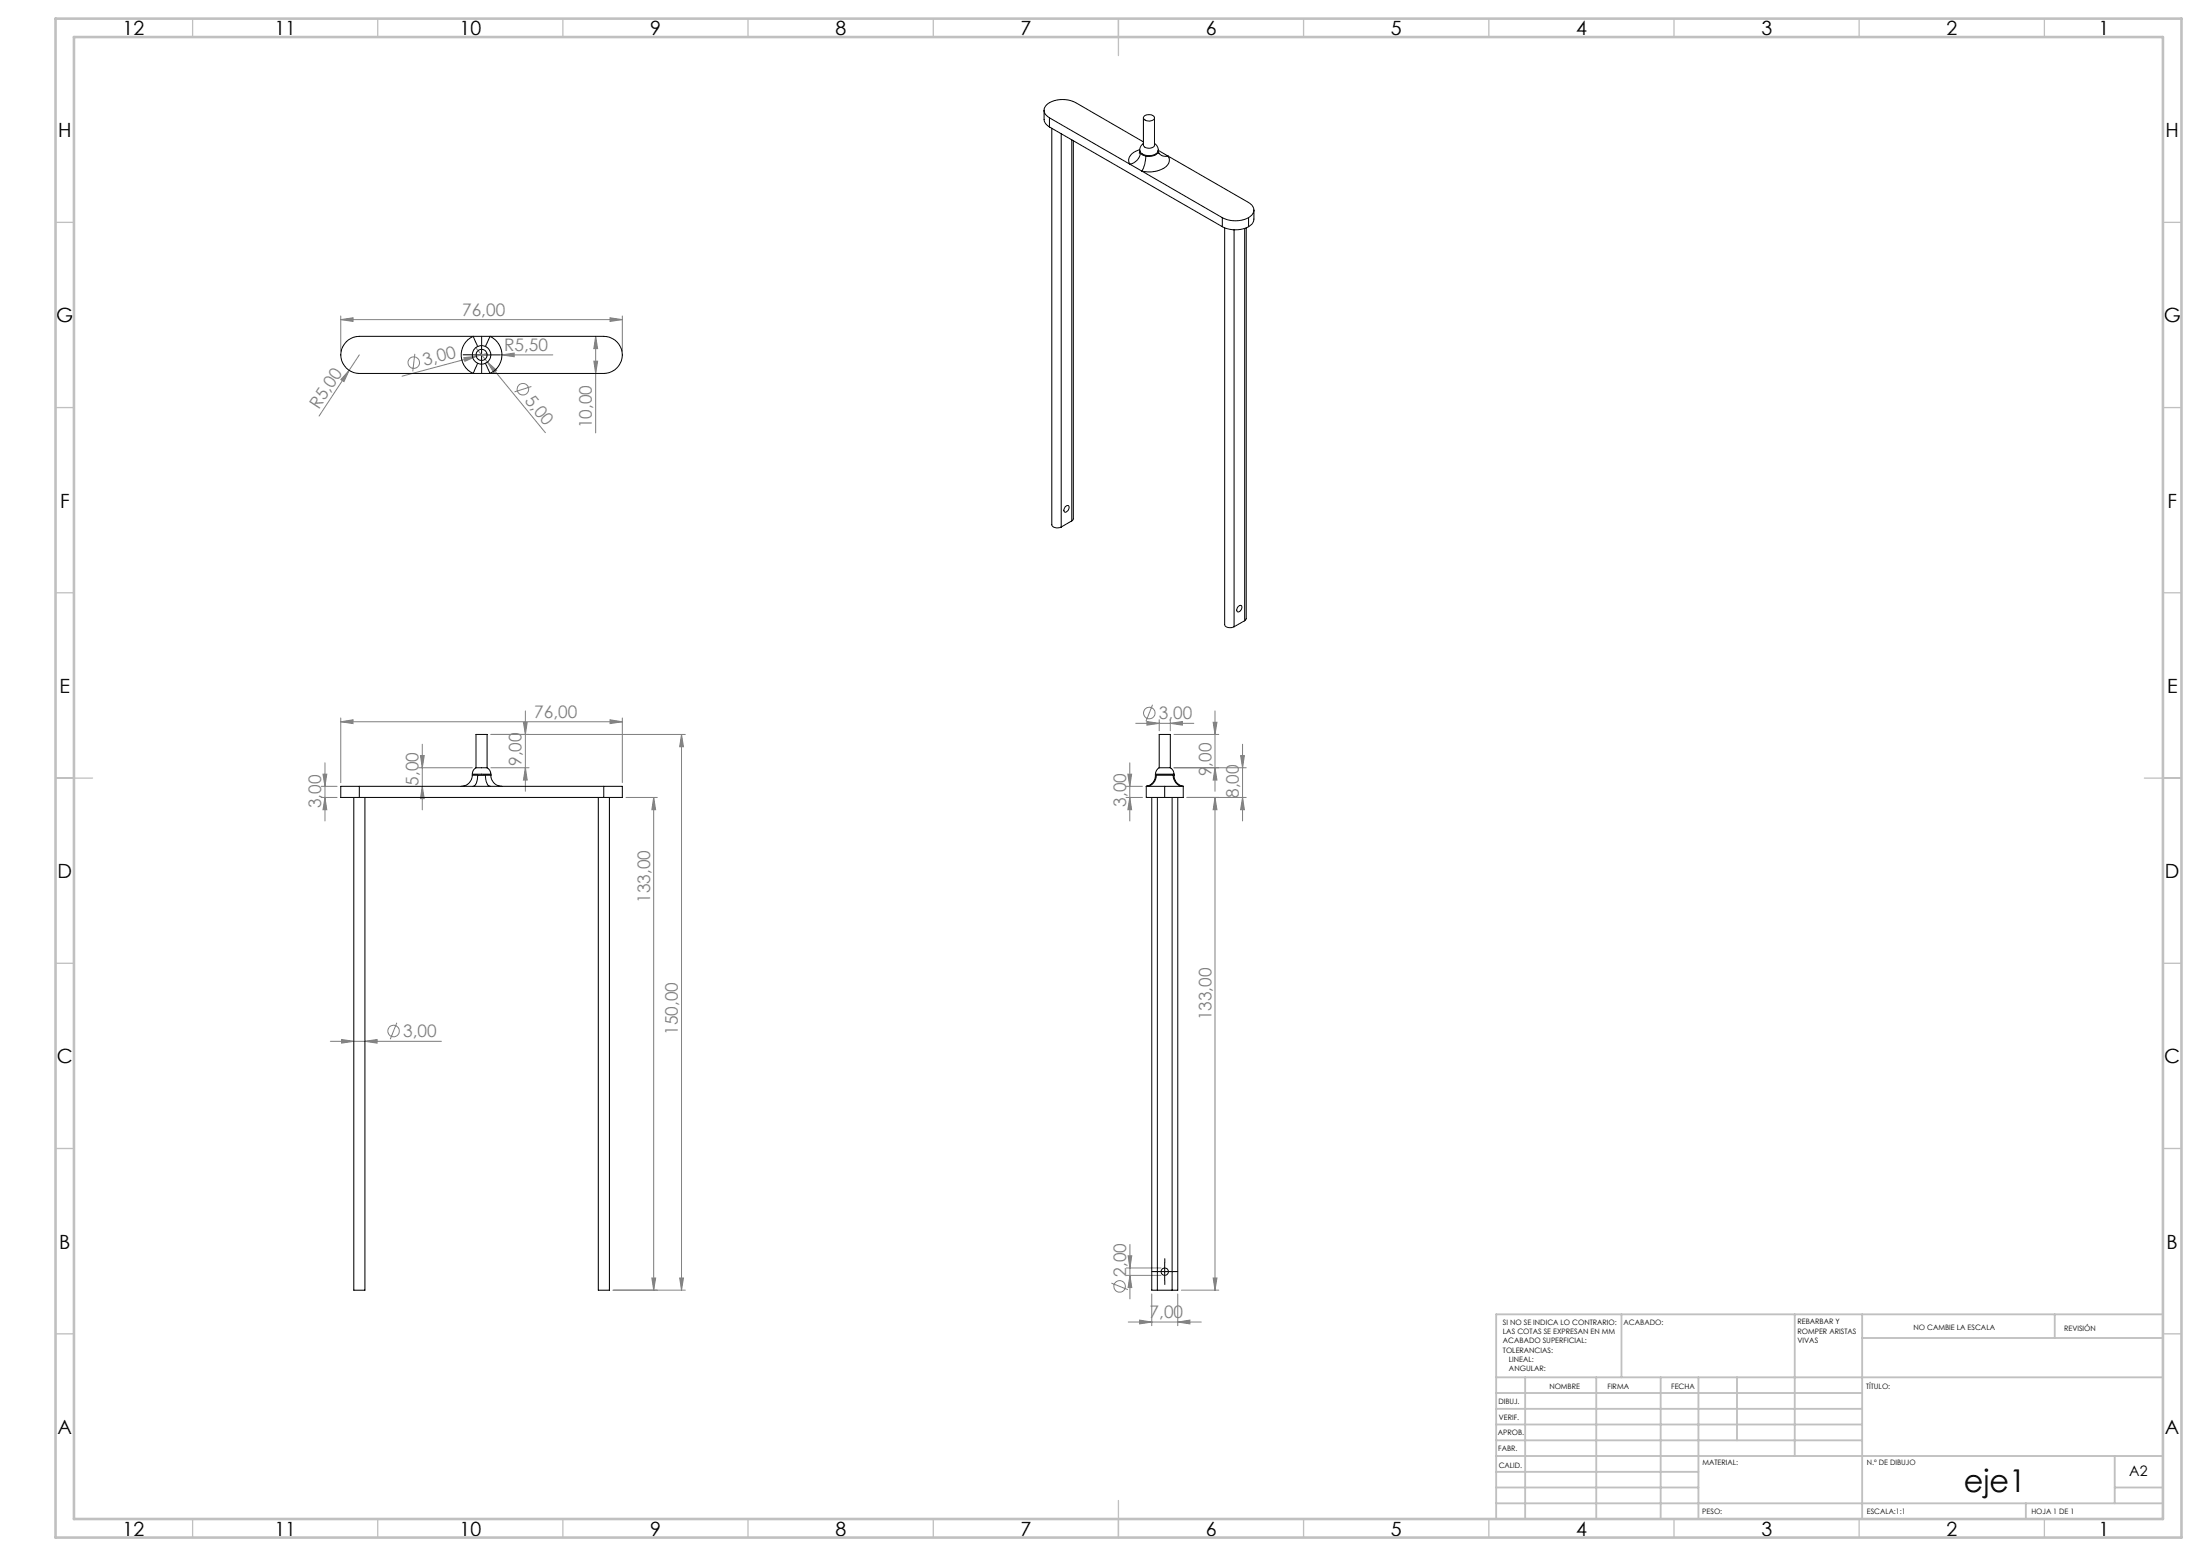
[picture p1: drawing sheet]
<svg xmlns="http://www.w3.org/2000/svg" width="594mm" height="420mm" viewBox="0 0 594 420" stroke-linecap="round" stroke-linejoin="round" font-family="sans-serif">
<g fill="none" stroke="#808080" stroke-width=".27">
<path d="M92 86.3l3.3-.5v1zM92 85.3v9.5M92 86.3h76M94.3 100l-1.4 3-.9-.5zM94.3 100l-8.2 12.3M97 95.8l-2.7 4.2M112 95.5l-.6 4.7M125.2 96.5l3.4-.3-3.1 1.3zM128.4 93.9l18.8 22.9M130 95.8h19.3M131.5 95.4l-23 6.1M131.6 97.7l2.5 2.3-.8 .6z"/>
<path d="M135.5 95.8l3.3-.5v1zM160.3 97.5h1.1l-.6 3.3zM160.8 90.8v26.1M160.8 90.8l.6 3.3h-1.1zM164.7 85.8l3.3 .5-3.3 .5zM168 85.3v9.5M143.5 104.3l-4.6 1.5M92 194.8l3.3-.5v1zM92 193.8v17.5M92 194.8h76M132.5 198.2h52.5M141.3 195h1l-.4 3.2z"/>
<path d="M141.9 191.9v21.7M164.7 194.3l3.3 .5-3.3 .5zM168 193.8v17.5M184 198.2v150M184 198.2l.5 3.4h-1zM306.6 195.2h15.7M309.7 194.8l3.3 .4-3.3 .5zM311.2 190.2l-1.8 4.5M313 194.3v3M316 195.2l3.3-.4v.9zM316 194.3v3M317 198.2h12.1"/>
<path d="M327.6 195h1l-.6 3.2zM328 191.9v21.7M86.7 215.2h4.3M86.7 212.2h4.3M87.2 209h1l-.5 3.2zM87.7 215.2l.5 3.4h-1zM87.7 205.9v15.7M113 207.2h14.5M113.5 204h1l-.5 3.2zM114 200.9v17.7M114 212.2l.5 3.4h-1zM132.5 207.2h10.3"/>
<path d="M141.9 207.2l.4 3.4h-1zM169 215.2h8.5M176.5 215.2v133M176.5 215.2l.5 3.4h-1zM304 215.2h4.5M304 212.2h4.5M304.5 209h1l-.5 3.2zM305 215.2l.5 3.4h-1zM305 205.9v15.7M317 207.2h19.5M320.5 215.2h16M328 215.2l.6 3.4h-1z"/>
<path d="M328 207.2l.6 3.4h-1zM328 215.2v133M335 204h1l-.5 3.2zM335.5 215.2l.5 3.4h-1zM335.5 200.9v20.7M107.1 276.1l-1.7 4.4M89.2 281.1h30M92.2 280.6l3.3 .5-3.3 .5zM98.5 281.1l3.3-.5v1zM304.6 339h1l-.5 3.2zM305.1 335.9v14.7M165.5 348.2h19.5"/>
<path d="M176 345h1l-.5 3.2zM183.5 345h1l-.5 3.2zM300.1 346.3l4.4 1.8M304.1 342.2h9.4M304.1 344.3h9.4M304.6 356.9h19.7M305.1 344.3l.5 3.2h-1zM307.7 356.3l3.3 .6-3.3 .4zM311 349.3v8.5M318 356.9l3.3-.6v1zM318 349.3v8.5M319 348.2h10.1"/>
<path d="M327.6 345h1l-.6 3.2z"/>
<circle cx="111.7" cy="97.9" r="1.55"/>
<circle cx="141.2" cy="105.1" r="1.56"/>
<circle cx="310.3" cy="192.5" r="1.56"/>
<circle cx="106.3" cy="278.3" r="1.56"/>
<circle cx="302.3" cy="347.2" r="1.56"/>
</g>
<path d="M127.5 95.8h-2.5M130 93.3v-2.5M130 98.3v2.5M132.5 95.8h2.5M312 343.2h-1M314.5 340.7v-1M314.5 345.7v1M317 343.2h1" fill="none" stroke="#000" stroke-width=".27" stroke-dasharray="15.2 1.3 1.3 1.3"/>
<path d="M127.5 95.8h5M130 93.3v5M312 343.2h5M314.5 340.8v4.9" fill="none" stroke="#000" stroke-width=".27"/>
<g fill="none" stroke="#c0c0c0" stroke-width=".35">
<path d="M52 5v5M102 5v5M152 5v5M202 5v5M252 5v5M302 5v10M352 5v5M402 5v5M452 5v5M502 5v5M552 5v5M15 60h5"/>
<path d="M584 60h5M15 110h5M584 110h5M15 160h5M584 160h5M15 210h10M579 210h10M15 260h5M584 260h5M15 310h5M584 310h5M15 360h5"/>
<path d="M584 360h5M52 410v5M102 410v5M152 410v5M202 410v5M252 410v5M302 405v10M352 410v5M402 410v5M452 410v5M502 410v5M552 410v5"/>
</g>
<g fill="none" stroke="#c0c0c0" stroke-width=".5">
<path d="M437.8 354.8v17M484.6 354.8v38.2M502.8 354.8v55.2M554.8 354.8v6.4M584 354.8h-180v55.2M404 371.8h180M404 376h98.8M411.8 371.8v38.2M431 371.8v38.2M448.4 371.8v38.2M458.6 371.8v38.2M469 371.8v17"/>
<path d="M502.8 361.2h81.2M404 388.8h98.8M404 384.5h98.8M404 380.3h98.8M404 397.3h54.6M404 393h180M571 393v12.8M404 405.8h180M404 401.5h54.6M547 405.8v4.2M571 401.5h13"/>
</g>
<path d="M15 5h574v410h-574zM20 10h564v400h-564z" fill="none" stroke="#c0c0c0" stroke-width=".7"/>
<g fill="#808080">
<path d="M125.2 96.5l3.4-.3-3.1 1.3z"/>
<path d="M94.3 100l-1.4 3-.9-.5z"/>
<path d="M131.6 97.7l2.5 2.3-.8 .6z"/>
<path d="M135.5 95.8l3.3-.5v1z"/>
<path d="M92 194.8l3.3-.5v1zM164.7 194.3l3.3 .5-3.3 .5zM92.2 280.6l3.3 .5-3.3 .5zM98.5 281.1l3.3-.5v1zM307.7 356.3l3.3 .6-3.3 .4zM318 356.9l3.3-.6v1zM309.7 194.8l3.3 .4-3.3 .5zM316 195.2l3.3-.4v.9z"/>
<path d="M92 86.3l3.3-.5v1zM164.7 85.8l3.3 .5-3.3 .5z"/>
<path d="M87.7 215.2l.5 3.4h-1zM87.2 209h1l-.5 3.2zM141.9 207.2l.4 3.4h-1zM141.3 195h1l-.4 3.2zM176 345h1l-.5 3.2zM176.5 215.2l.5 3.4h-1zM327.6 345h1l-.6 3.2zM328 215.2l.6 3.4h-1zM328 207.2l.6 3.4h-1zM327.6 195h1l-.6 3.2z"/>
<path d="M305 215.2l.5 3.4h-1zM304.5 209h1l-.5 3.2z"/>
<path d="M113.5 204h1l-.5 3.2zM114 212.2l.5 3.4h-1zM184 198.2l.5 3.4h-1zM183.5 345h1l-.5 3.2zM160.8 90.8l.6 3.3h-1.1zM160.3 97.5h1.1l-.6 3.3zM304.6 339h1l-.5 3.2zM305.1 344.3l.5 3.2h-1zM335 204h1l-.5 3.2zM335.5 215.2l.5 3.4h-1z"/>
</g>
<g fill="none" stroke="#000" stroke-width=".27">
<path d="M281.9 29.8v2.4a2.49 2.49 0 0 0 1.5 2.1M283.4 31.8a2.17 2.17 0 0 1-1.5-2 2.17 2.17 0 0 1 1.5-2.1 7.8 7.8 0 0 1 7 0l18.3 10.6M283.4 31.8l46.6 27M283.4 31.8v2.5M283.4 34.3l46.6 26.9M284 34.6v107a1.67 1.67 0 0 0 2.5 .7M286.5 36.1v106.2M289.4 37.7v102.9M289.8 38v102l-.4 .6M308.7 38.7l-.7 .8-.3 1.1M308.7 31.8v7.3a1.71 1.71 0 0 0 3 0v-7.3M308.8 31.5a2.01 2.01 0 0 1 2.9 .1 1.07 1.07 0 0 1-1.4 1.1l-1.1-.3a.61 .61 0 0 1-.4-.9z"/>
<path d="M311.7 38.7l.6 .6 .4 1.3M307.7 40.8l-.1 .5M307.7 40.4a3.2 3.2 0 0 0-2.9 3.5l.3 .4a3.4 3.4 0 0 0 2.8-3M307.7 40.6a2.3 2.3 0 0 0 2.7 1.4l1.5-.4a1.28 1.28 0 0 0 .8-1M307.7 40.8l.2 .5M307.7 40.6v.2M307.9 41.3l.7 .6 .8 .2M309.4 42.1a8.2 8.2 0 0 1-1.1 4.1 7.3 7.3 0 0 0 7-1.7 1.98 1.98 0 0 0 .1-2.4M312.7 40.8l.2 .5M312.7 40.8a2.29 2.29 0 0 1-2.8 1.4l-.5-.1M312.7 40.6v.2M312.7 40.6l2.7 1.5"/>
<path d="M312.8 41.3l.1 .1M312.8 41.3l.3 .2a2.29 2.29 0 0 0 2.3 .6M315.4 42.1l21.7 12.6a2.17 2.17 0 0 1 1.5 2 2.17 2.17 0 0 1-1.5 2.1M330 58.8a7.8 7.8 0 0 0 7.1 0M330 58.8v2.4M337.1 58.8v2.4M338.6 56.7v2.4a2.39 2.39 0 0 1-1.5 2.1M330 61.2a7.8 7.8 0 0 0 7.1 0M330.7 61.5v107.1a1.64 1.64 0 0 0 2.5 .6M333.2 62v107.2M336.1 61.6v106M336.5 61.5v105.5l-.4 .6"/>
<path d="M93.5 92.3a5.2 5.2 0 0 1 3.5-1.5h66a5 5 0 0 1 5 5 5 5 0 0 1-5 5h-66a5 5 0 0 1-4.6-3.1 5 5 0 0 1 1.1-5.4zM129 93.5l-1.3-2.7a5.5 5.5 0 0 0-3.2 5 5.5 5.5 0 0 0 3.2 5l1.3-2.7M131.1 93.5l1.2-2.7a5.5 5.5 0 0 1 3.2 5 5.5 5.5 0 0 1-3.2 5l-1.2-2.7M287.6 136.8l.7-.4a1.04 1.04 0 0 1 .2 1.2 1.04 1.04 0 0 1-1.1 .6l-.2-.5zM289.4 140.6l-2.9 1.7M334.3 163.8a.61 .61 0 0 1 .9-.3 .61 .61 0 0 1 0 1l-.4 .5-.7 .1-.2-.4zM336.1 167.6l-2.9 1.6M95.5 215.2v133h3v-133M97 212.2h-5v3h5M97 212.2v3M97 212.2h66M97 215.2h66"/>
<path d="M127.5 209.3a3 3 0 0 1-3 2.9M127.5 209.3h1.5M127.5 209h5M127.5 209v.3M128.5 207.2a1.93 1.93 0 0 0-1 1.8M128.5 207.2h3M128.5 207.2v-9h3v9M129 209.3h2.1M129 209.3a2.79 2.79 0 0 1-1.3 2.9M131.1 209.3a2.87 2.87 0 0 0 1.2 2.9M131.1 209.3h1.4M131.5 207.2a2.07 2.07 0 0 1 1 1.8"/>
<path d="M132.5 209.3a2.95 2.95 0 0 0 3 2.9M132.5 209v.3M161.5 215.2v133h3v-133M163 212.2h5v3h-5M163 212.2v3M309.5 212.2h5M309.5 212.2v3h5M311 215.2v133h1.5M312 209.3a2.9 2.9 0 0 1-2.5 2.9M312 209h5M312 209v.3M312.2 209.3h4.6"/>
<path d="M312.2 209.3a2.9 2.9 0 0 1-2.7 2.9M312.2 209.3h-.2M312.5 215.2v133M313 207.2a2.07 2.07 0 0 0-1 1.8M313 207.2h3M313 207.2v-9h3v9M314.5 212.2h5M314.5 212.2v3M316 207.2a1.93 1.93 0 0 1 1 1.8M316.5 215.2v133M316.8 209.3a2.84 2.84 0 0 0 2.7 2.9M316.8 209.3h.2"/>
<path d="M317 209.3a2.98 2.98 0 0 0 2.5 2.9M317 209v.3M318 215.2v133h-1.5M319.5 212.2v3h-5M312.5 348.2h4"/>
<circle cx="130" cy="95.8" r="1.49"/>
<circle cx="130" cy="95.8" r="2.5"/>
<circle cx="314.5" cy="343.3" r="1"/>
</g>
<text font-size="8.5" x="530.2" y="402.7">eje1</text>
<g font-size="5.3">
<text x="33.1" y="9.5">12</text>
<text x="74.1" y="9.5">11</text>
<text x="124.1" y="9.5">10</text>
<text x="175.6" y="9.5">9</text>
<text x="225.6" y="9.5">8</text>
<text x="275.6" y="9.5">7</text>
<text x="325.6" y="9.5">6</text>
<text x="375.6" y="9.5">5</text>
<text x="425.6" y="9.5">4</text>
<text x="475.6" y="9.5">3</text>
<text x="525.6" y="9.5">2</text>
<text x="566.6" y="9.5">1</text>
<text x="15.7" y="37">H</text>
<text x="584.7" y="37">H</text>
<text x="15.2" y="87">G</text>
<text x="584.2" y="87">G</text>
<text x="16.2" y="137">F</text>
<text x="585.2" y="137">F</text>
<text x="16.1" y="187">E</text>
<text x="585.1" y="187">E</text>
<text x="15.5" y="237">D</text>
<text x="584.5" y="237">D</text>
<text x="15.4" y="287">C</text>
<text x="584.4" y="287">C</text>
<text x="16" y="337.1">B</text>
<text x="585" y="337.1">B</text>
<text x="15.5" y="387">A</text>
<text x="584.5" y="387">A</text>
<text x="33.1" y="414.5">12</text>
<text x="74.1" y="414.5">11</text>
<text x="124.1" y="414.5">10</text>
<text x="175.6" y="414.5">9</text>
<text x="225.6" y="414.5">8</text>
<text x="275.6" y="414.5">7</text>
<text x="325.6" y="414.5">6</text>
<text x="375.6" y="414.5">5</text>
<text x="425.6" y="414.5">4</text>
<text x="475.6" y="414.5">3</text>
<text x="525.6" y="414.5">2</text>
<text x="566.6" y="414.5">1</text>
</g>
<g font-size="4.7" fill="#808080">
<text x="124.8" y="85.2">76,00</text>
<text x="136.1" y="94.8">R5,50</text>
<text x="114.7" y="98.9" transform="rotate(-15 114.7 98.9)">3,00</text>
<text x="86.1" y="110.7" transform="rotate(-57 86.1 110.7)">R5,00</text>
<text x="141.5" y="108.1" transform="rotate(51 141.5 108.1)">5,00</text>
<text x="159.8" y="115.6" transform="rotate(-90 159.8 115.6)">10,00</text>
<text x="144.2" y="193.8">76,00</text>
<text x="312.9" y="194.2">3,00</text>
<text x="140.8" y="206.8" transform="rotate(-90 140.8 206.8)">9,00</text>
<text x="327.1" y="209.5" transform="rotate(-90 327.1 209.5)">9,00</text>
<text x="113" y="212.1" transform="rotate(-90 113 212.1)">5,00</text>
<text x="334.5" y="215.4" transform="rotate(-90 334.5 215.4)">8,00</text>
<text x="86.7" y="218.2" transform="rotate(-90 86.7 218.2)">3,00</text>
<text x="304" y="217.7" transform="rotate(-90 304 217.7)">3,00</text>
<text x="175.5" y="243.7" transform="rotate(-90 175.5 243.7)">133,00</text>
<text x="327.1" y="275.4" transform="rotate(-90 327.1 275.4)">133,00</text>
<text x="108.8" y="280">3,00</text>
<text x="183" y="279.3" transform="rotate(-90 183 279.3)">150,00</text>
<text x="304" y="344.6" transform="rotate(-90 304 344.6)">2,00</text>
<text x="310.4" y="355.8">7,00</text>
</g>
<text font-size="3.9" x="574.9" y="398.5">A2</text>
<g font-size="2">
<text x="405.8" y="357.6">SI NO SE INDICA LO CONTRARIO:</text>
<text x="438.4" y="357.6">ACABADO:</text>
<text x="485.3" y="357.5">REBARBAR Y</text>
<text x="485.3" y="360">ROMPER ARISTAS</text>
<text x="516.6" y="359">NO CAMBIE LA ESCALA</text>
<text x="557.3" y="359.2">REVISIÓN</text>
<text x="405.8" y="360.1">LAS COTAS SE EXPRESAN EN MM</text>
<text x="405.8" y="362.6">ACABADO SUPERFICIAL:</text>
<text x="405.8" y="365.1">TOLERANCIAS:</text>
<text x="485.3" y="362.5">VIVAS</text>
<text x="407.4" y="367.6">LINEAL:</text>
<text x="407.4" y="370.1">ANGULAR:</text>
<text x="418.3" y="375">NOMBRE</text>
<text x="434" y="374.9">FIRMA</text>
<text x="451.2" y="374.9">FECHA</text>
<text x="503.9" y="374.9">TÍTULO:</text>
<text x="404.6" y="379.1">DIBUJ.</text>
<text x="404.7" y="383.3">VERIF.</text>
<text x="404.4" y="387.4">APROB.</text>
<text x="404.5" y="391.8">FABR.</text>
<text x="459.6" y="395.5">MATERIAL:</text>
<text x="504.1" y="395.5">N.º DE DIBUJO</text>
<text x="404.7" y="396.1">CALID.</text>
<text x="459.6" y="408.5">PESO:</text>
<text x="504.1" y="408.6">ESCALA:1:1</text>
<text x="548.5" y="408.6">HOJA 1 DE 1</text>
</g>
</svg>
